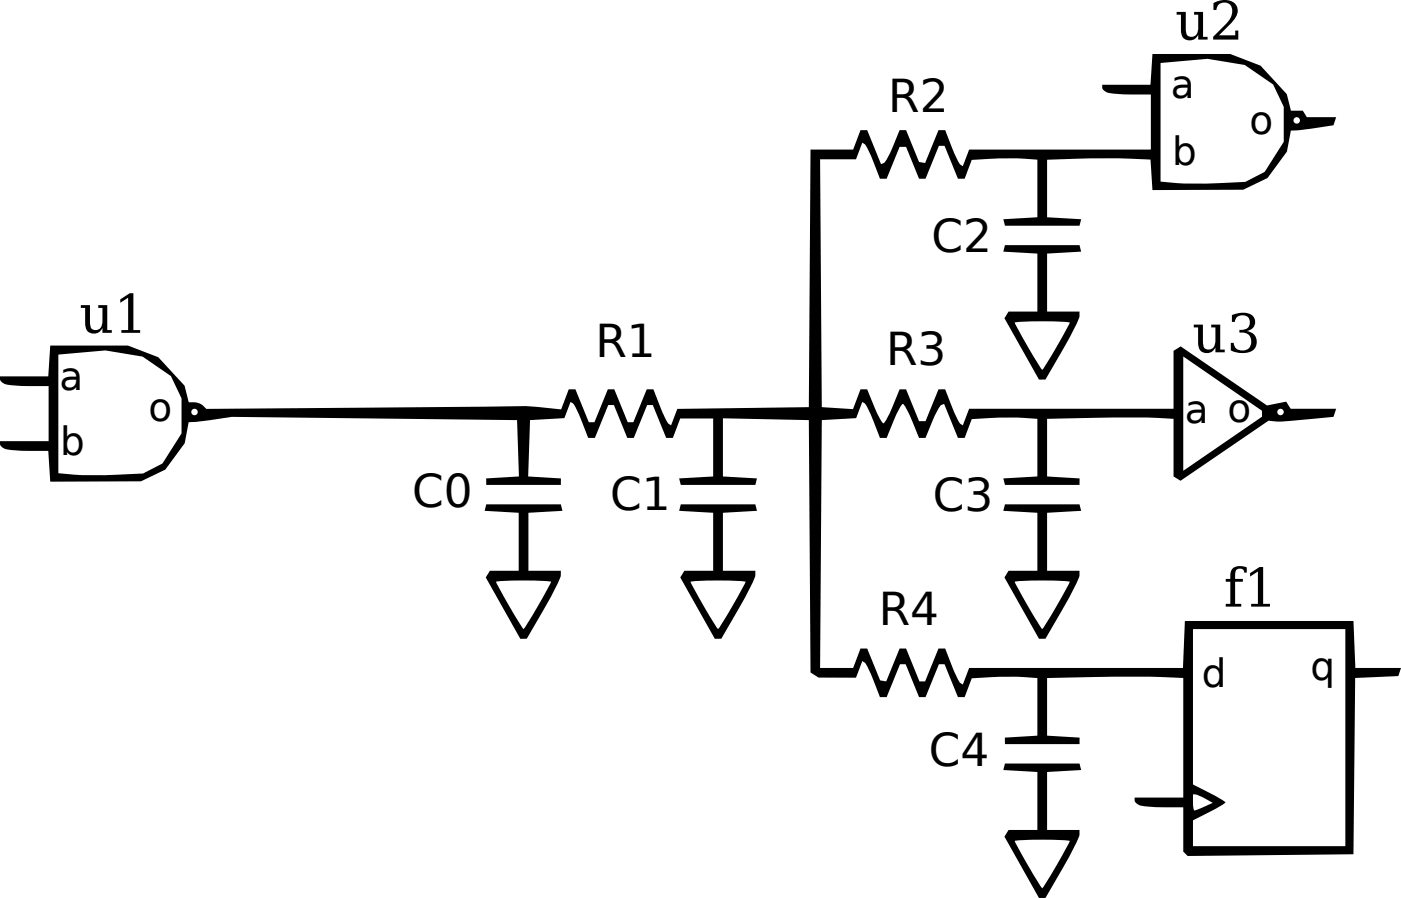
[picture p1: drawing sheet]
<svg xmlns="http://www.w3.org/2000/svg" width="210mm" height="135mm" viewBox="0 0 210 135" stroke-linecap="round" stroke-linejoin="round" font-family="sans-serif">
<path d="M150.6 114.5h11.2l.3 1-5.1 .3v8.7h4.8a2.81 2.81 0 0 1-.4 1.8l-1.6 3.1-3.1 5.3h-1l-5.1-9.2 .6-1h4.3v-8.7l-5.1-.3zM152.1 126.1l2.4 4.5 1.7 2.6 1.7-2.6 2.5-4.5a42.8 42.8 0 0 0-8.3 0zM0 56.4h7.2l.3-4.6h11.7l4.5 1.8 4 4.2 .6 2.5h.8a2.31 2.31 0 0 1 1.8 1l47.8-.4 5.4 .5 1.1-3h1.1l2 4.9h.8l2-4.9h1l2 4.9h.8l2-4.9h1l1.8 4.3a1.77 1.77 0 0 0 .9 1.1l.9-2.5 19.7-.2 .3-38.7h6.4l1.1-2.9h1l2.1 5.1a1.38 1.38 0 0 0 1-1l1.7-4.1h1l2 4.8 .9 .2 2-5h1l1.7 4.3 .4 .7 .5 .4 1-2.5h27.2v-8.2h-3.7l-2-.2a1.53 1.53 0 0 1-1.6-.9v-.4h7.2l.3-4.6h11.7l4.5 1.8 4 4.2 .6 2.5h1.8l.6 1h4.4l-.4 1.2-4.3 .6-2.1 .2-.6 3.1-2.9 4-3.6 1.8h-13.7l-.2-4.6-6.5-.2-9 .3v8.6l5.1 .3-.3 1h-11.2l-.2-1 5.1-.3v-8.7l-4.8-.2-5 .3-1.1 2.8h-1l-2-4.9h-.9l-2 4.9h-.9l-2-4.8h-1l-1.9 4.8h-1l-1.7-4.3-.4-.7-.5-.4-1 2.5h-5.4l.3 37.2 4.7 .3 1.1-3h1l1.6 3.8 .5 .9 .3 .4 .3-.4 .5-.9 1.6-3.8h1l2 4.8h.9l2-4.8h1l1.7 4.3a1.77 1.77 0 0 0 .9 1.1l1-2.5h30.6v-8.7l1.1-.6 12.9 8.8 2.9-.6 .7 1.1h6.8l-.4 1.2-7.8 .7-1.9-.1-13.2 9-1.1-.6v-8.7l-6.4-.2-12.5 .2v8.7l4.8 .3v.9h-11.2l-.2-.9 5.1-.3v-8.7a45.7 45.7 0 0 0-7-.1l-2.8 .2-1.1 2.8h-1l-2.1-5.1a1.38 1.38 0 0 0-1 1l-1.8 4.1h-.9l-1.6-3.9-.5-.9-.4-.3-.3 .3-.5 .9-1.6 3.9h-1l-1.7-4.3a1.77 1.77 0 0 0-.9-1.1l-1 2.4-5.1 .3-.3 37.2h5l1.1-2.9h1l1.9 4.7 .9 .2 2-4.9h1l2 4.9h.9l2-4.9h1l1.7 4.3a1.77 1.77 0 0 0 .9 1.1l1-2.5h32l.3-7.1h25.3l.3 7.1h6.8l-.4 1.2-6.5 .3-.2 26.4-24.9 .3-.6-.7v-6.6h-3.7l-2.6-.2a1.09 1.09 0 0 1-1-1.3h7.3v-17.9l-7.7-.2-12.7 .2v8.6l4.8 .3v1h-11.2v-1l4.9-.3v-8.6a45.5 45.5 0 0 0-7-.1l-2.8 .1-1.1 2.9h-1l-2-5h-.9l-2 5h-.9l-2-5h-.9l-2 5h-1l-1.7-4.3a1.78 1.78 0 0 0-.9-1.2l-1 2.5h-5.6l-1.2-.7-.3-37.9-12.8-.3v8.8l5.1 .3-.3 .9h-11.2l-.2-.9 5.1-.3v-8.7h-4.9l-1.1 2.9h-1l-2-5h-.9l-2 5h-1l-2-5h-.8l-2 5h-1l-1.8-4.3-.4-.7-.5-.4-.9 2.4-5.2 .3-.2 8.5 4.9 .3v.9h-11.2v-.9l4.9-.3-.3-8.5-42.8-.5-4.3 .7-2.1 .1-.6 3.2-2.9 3.9-3.7 1.8h-13.6l-.3-4.6h-3.6l-2.5-.2a1.09 1.09 0 0 1-1.1-1.2h7.3v-8.3h-3.7l-2.5-.2a1.09 1.09 0 0 1-1.1-1.3zM178.8 94.4v23.3l3.7 1.8 1.2 .8-1.2 .9-3.7 1.8v3.9h22.9v-32.5zM178.8 119.1v1.7l.2 .8 2.8-1.2-2-1.1zM8.7 53.2v17.8a51.1 51.1 0 0 0 8.7 .2l4.1-.2 2.9-1.5 2.8-4.5v-5.2l-1.6-3.4-4.2-2.9-5.6-.9zM177.4 53.5v17.1l11.8-8.1v-.9zM28.7 61.8a.49 .49 0 0 0 .9 0 .49 .49 0 0 0-.9 0zM191.5 61.8a.49 .49 0 0 0 .9 0 .49 .49 0 0 0-.9 0zM174 9.4v17.8a51.2 51.2 0 0 0 8.6 .3l4.1-.2 2.9-1.5 2.8-4.5v-5.3l-1.6-3.3-4.2-3-5.6-.9zM193.9 18.1a.5 .5 0 0 0 1 0 .5 .5 0 0 0-1 0zM72.9 75.6h11.2l.2 1-5.1 .3v8.7h4.9a2.81 2.81 0 0 1-.5 1.8l-1.6 3.1-3 5.3h-1l-5.2-9.2 .6-1h4.3v-8.7l-5.1-.3zM74.3 87.3l2.5 4.4 1.7 2.7 1.7-2.7 2.4-4.4a42.4 42.4 0 0 0-8.3 0zM102 75.6h11.2l.3 1-5.1 .3v8.7h4.8a2.81 2.81 0 0 1-.4 1.8l-1.6 3.1-3.1 5.3h-1l-5.1-9.2 .6-1h4.3v-8.7l-5.1-.3zM103.5 87.3l2.4 4.4 1.7 2.7 1.7-2.7 2.5-4.4a42.5 42.5 0 0 0-8.3 0zM150.6 75.6h11.2l.3 1-5.1 .3v8.7h4.8a2.81 2.81 0 0 1-.4 1.8l-1.6 3.1-3.1 5.3h-1l-5.1-9.2 .6-1h4.3v-8.7l-5.1-.3zM152.1 87.3l2.4 4.4 1.7 2.7 1.7-2.7 2.5-4.4a42.5 42.5 0 0 0-8.3 0zM150.6 36.8h11.2l.3 .9-5.1 .3v8.7h4.8a2.81 2.81 0 0 1-.4 1.9l-1.6 3-3.1 5.3h-1l-5.1-9.2 .6-1h4.3v-8.7l-5.1-.3zM152.1 48.4l2.4 4.4 1.7 2.7 1.7-2.7 2.5-4.4a42.8 42.8 0 0 0-8.3 0z" fill="#000"/>
<g font-size="8">
<text x="176.2" y="5.9">u2</text>
<text x="11.9" y="49.9">u1</text>
<text x="178.7" y="52.8">u3</text>
<text x="183.4" y="91">f1</text>
</g>
<g font-size="6.8">
<text x="133.1" y="16.8">R2</text>
<text x="139.6" y="37.8">C2</text>
<text x="89.2" y="53.5">R1</text>
<text x="132.8" y="54.7">R3</text>
<text x="61.8" y="76">C0</text>
<text x="91.4" y="76.5">C1</text>
<text x="139.8" y="76.6">C3</text>
<text x="131.7" y="93.8">R4</text>
<text x="139.2" y="114.9">C4</text>
</g>
<g font-size="5.8">
<text x="175.5" y="14.8">a</text>
<text x="187.3" y="20.1">o</text>
<text x="175.7" y="24.7">b</text>
<text x="8.9" y="58.6">a</text>
<text x="22.3" y="63.2">o</text>
<text x="177.6" y="63.5">a o</text>
<text x="9" y="68.2">b</text>
<text x="196.4" y="101.9">q</text>
<text x="180.1" y="103">d</text>
</g>
</svg>
